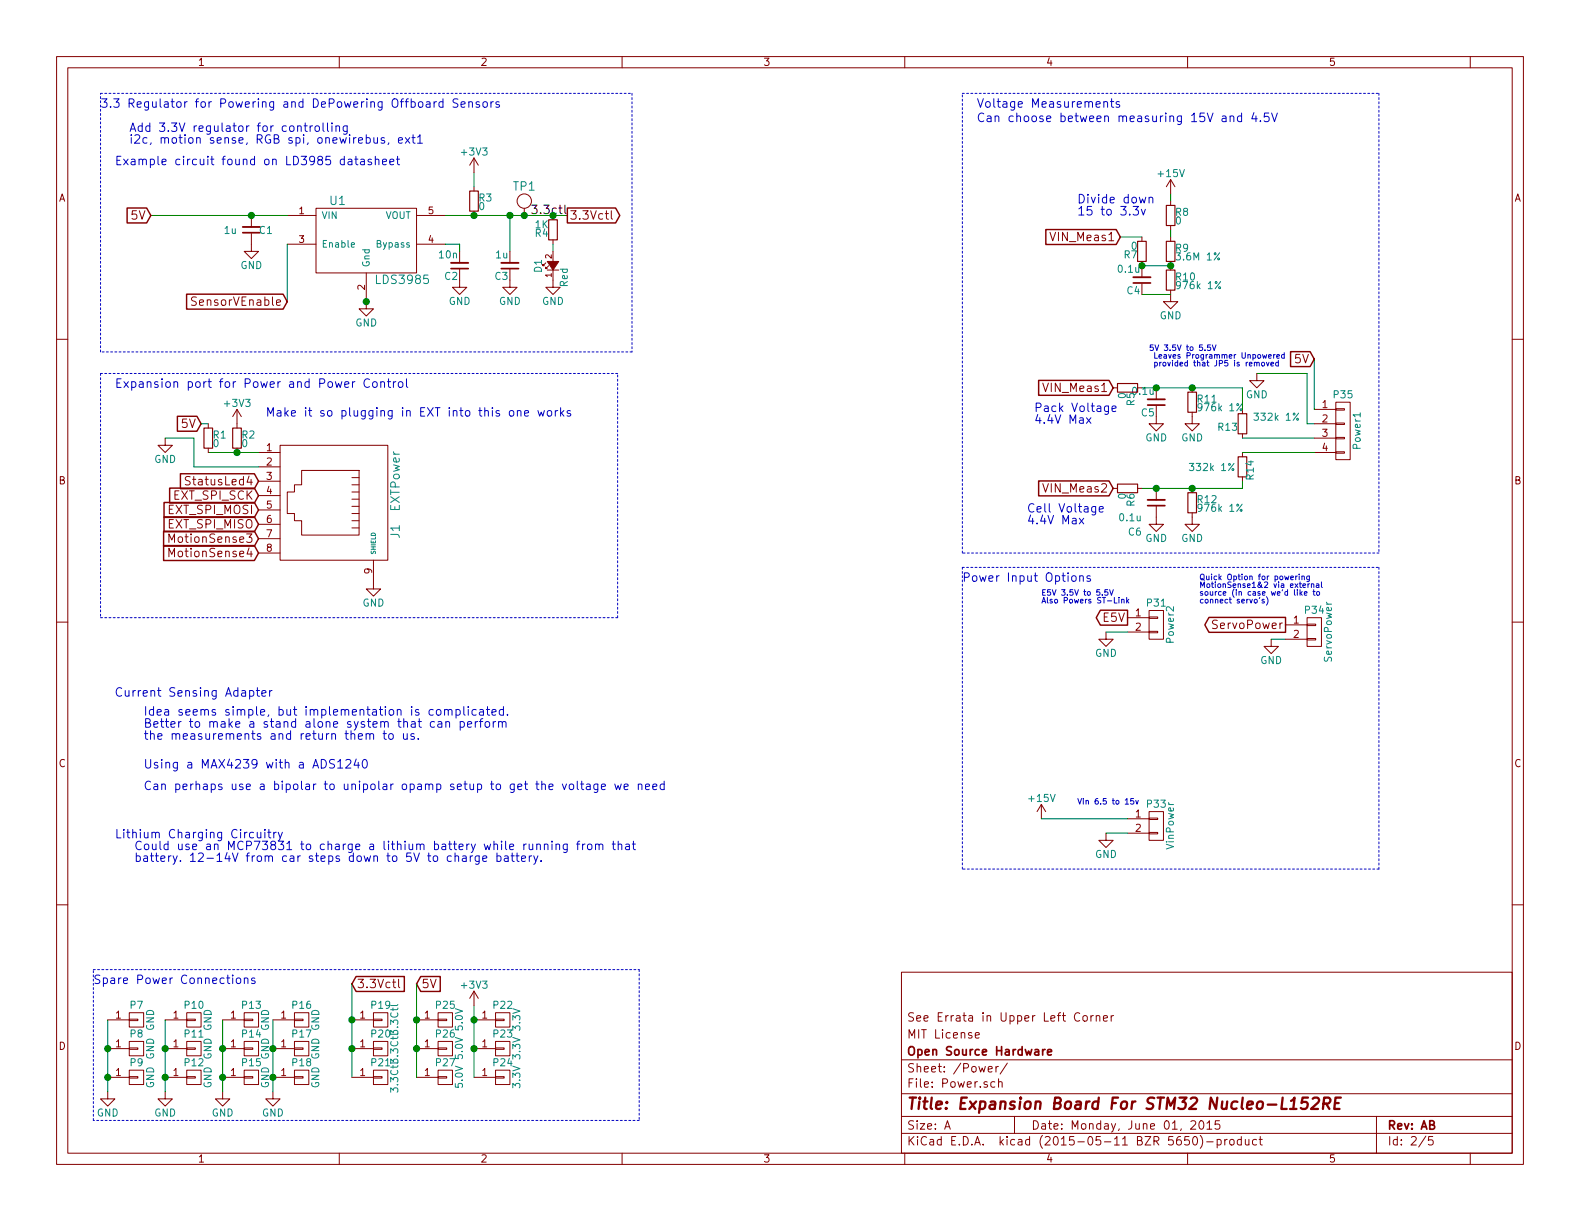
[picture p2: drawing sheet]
EESchema Schematic File Version 2
LIBS:power
LIBS:device
LIBS:transistors
LIBS:conn
LIBS:linear
LIBS:regul
LIBS:74xx
LIBS:cmos4000
LIBS:adc-dac
LIBS:memory
LIBS:xilinx
LIBS:special
LIBS:microcontrollers
LIBS:dsp
LIBS:microchip
LIBS:analog_switches
LIBS:motorola
LIBS:texas
LIBS:intel
LIBS:audio
LIBS:interface
LIBS:digital-audio
LIBS:philips
LIBS:display
LIBS:cypress
LIBS:siliconi
LIBS:opto
LIBS:atmel
LIBS:contrib
LIBS:valves
LIBS:dustin
LIBS:ProtoBoard-cache
EELAYER 25 0
EELAYER END
$Descr A 11000 8500
encoding utf-8
Sheet 2 5
Title "Expansion Board For STM32 Nucleo-L152RE"
Date "Monday, June 01, 2015"
Rev "AB"
Comp "Open Source Hardware"
Comment1 "MIT License"
Comment2 "See Errata in Upper Left Corner"
Comment3 ""
Comment4 ""
$EndDescr
$Comp
L LDS3985 U1
U 1 1
P 2550 1750
F 0 "U1" H 2350 2100 59  0000 C CNN
F 1 "LDS3985" H 2800 1550 59  0000 C CNN
F 2 "nucleo:SOT23-5L" H 2550 1750 59  0001 C CNN
F 3 "" H 2550 1750 59  0000 C CNN
F 4 "LDS3985M33R" H 2550 1750 60  0001 C CNN "MFG"
	1    2550 1750
	1    0    0    -1  
$EndComp
$Comp
L C_Small C2
U 1 1
P 3200 1850
F 0 "C2" H 3210 1920 50  0000 L CNN
F 1 "10n" H 3210 1770 50  0000 L CNN
F 2 "Capacitors_SMD:C_0603_HandSoldering" H 3200 1850 60  0001 C CNN
F 3 "" H 3200 1850 60  0001 C CNN
F 4 "GRM188R70J103KA01D" H 3200 1850 60  0001 C CNN "MFG"
	1    3200 1850
	-1   0    0    1   
$EndComp
$Comp
L C_Small C1
U 1 1
P 1750 1600
F 0 "C1" H 1600 1600 50  0000 L CNN
F 1 "1u" H 1850 1600 50  0000 L CNN
F 2 "Capacitors_SMD:C_0603_HandSoldering" H 1750 1600 60  0001 C CNN
F 3 "" H 1750 1600 60  0001 C CNN
F 4 "GRM188R61C105KA93D" H 1750 1600 60  0001 C CNN "MFG"
	1    1750 1600
	-1   0    0    1   
$EndComp
$Comp
L C_Small C3
U 1 1
P 3550 1850
F 0 "C3" H 3560 1920 50  0000 L CNN
F 1 "1u" H 3560 1770 50  0000 L CNN
F 2 "Capacitors_SMD:C_0603_HandSoldering" H 3550 1850 60  0001 C CNN
F 3 "" H 3550 1850 60  0001 C CNN
F 4 "GRM188R61C105KA93D" H 3550 1850 60  0001 C CNN "MFG"
	1    3550 1850
	-1   0    0    1   
$EndComp
$Comp
L GND #PWR03
U 1 1
P 2550 2100
F 0 "#PWR03" H 2550 1850 50  0001 C CNN
F 1 "GND" H 2550 1950 50  0000 C CNN
F 2 "" H 2550 2100 60  0000 C CNN
F 3 "" H 2550 2100 60  0000 C CNN
	1    2550 2100
	1    0    0    -1  
$EndComp
$Comp
L GND #PWR04
U 1 1
P 3200 1950
F 0 "#PWR04" H 3200 1700 50  0001 C CNN
F 1 "GND" H 3200 1800 50  0000 C CNN
F 2 "" H 3200 1950 60  0000 C CNN
F 3 "" H 3200 1950 60  0000 C CNN
	1    3200 1950
	1    0    0    -1  
$EndComp
$Comp
L GND #PWR05
U 1 1
P 3550 1950
F 0 "#PWR05" H 3550 1700 50  0001 C CNN
F 1 "GND" H 3550 1800 50  0000 C CNN
F 2 "" H 3550 1950 60  0000 C CNN
F 3 "" H 3550 1950 60  0000 C CNN
	1    3550 1950
	1    0    0    -1  
$EndComp
$Comp
L GND #PWR06
U 1 1
P 1750 1700
F 0 "#PWR06" H 1750 1450 50  0001 C CNN
F 1 "GND" H 1750 1550 50  0000 C CNN
F 2 "" H 1750 1700 60  0000 C CNN
F 3 "" H 1750 1700 60  0000 C CNN
	1    1750 1700
	1    0    0    -1  
$EndComp
Wire Wire Line
	1050 1500 2000 1500
Connection ~ 1750 1500
Wire Wire Line
	2000 1700 2000 2100
Wire Wire Line
	3100 1500 3950 1500
Connection ~ 3550 1500
Wire Wire Line
	3100 1700 3200 1700
Wire Wire Line
	3200 1700 3200 1750
Text Label 3950 1500 2    59   ~ 0
3.3ctl
Wire Wire Line
	3550 1750 3550 1500
Text Notes 900  1000 0    59   ~ 0
Add 3.3V regulator for controlling\ni2c, motion sense, RGB spi, onewirebus, ext1
$Comp
L CONN_01X02 P31
U 1 1
P 8050 4350
F 0 "P31" H 8050 4500 50  0000 C CNN
F 1 "Power2" V 8150 4350 50  0000 C CNN
F 2 "Pin_Headers:Pin_Header_Straight_1x02" H 8050 4350 60  0001 C CNN
F 3 "" H 8050 4350 60  0000 C CNN
	1    8050 4350
	1    0    0    -1  
$EndComp
$Comp
L R_Small R9
U 1 1
P 8150 1750
F 0 "R9" H 8180 1770 50  0000 L CNN
F 1 "3.6M 1%" H 8180 1710 50  0000 L CNN
F 2 "Resistors_SMD:R_0603_HandSoldering" H 8150 1750 60  0001 C CNN
F 3 "" H 8150 1750 60  0000 C CNN
F 4 "CRCW06033M60FKEA" H 16500 -4500 60  0001 C CNN "MFG"
	1    8150 1750
	1    0    0    -1  
$EndComp
$Comp
L R_Small R10
U 1 1
P 8150 1950
F 0 "R10" H 8180 1970 50  0000 L CNN
F 1 "976k 1%" H 8180 1910 50  0000 L CNN
F 2 "Resistors_SMD:R_0603_HandSoldering" H 8150 1950 60  0001 C CNN
F 3 "" H 8150 1950 60  0000 C CNN
F 4 "ERJ-3EKF9763V" H 16500 -4500 60  0001 C CNN "MFG"
	1    8150 1950
	1    0    0    -1  
$EndComp
Text Notes 6800 750  0    60   ~ 0
Voltage Measurements\n
$Comp
L GND #PWR07
U 1 1
P 8150 2050
F 0 "#PWR07" H 8150 1800 50  0001 C CNN
F 1 "GND" H 8150 1900 50  0000 C CNN
F 2 "" H 8150 2050 60  0000 C CNN
F 3 "" H 8150 2050 60  0000 C CNN
	1    8150 2050
	1    0    0    -1  
$EndComp
$Comp
L C_Small C4
U 1 1
P 7950 1950
F 0 "C4" H 7960 2020 50  0000 L CNN
F 1 "0.1u" H 7960 1870 50  0000 L CNN
F 2 "Capacitors_SMD:C_0603_HandSoldering" H 7950 1950 60  0001 C CNN
F 3 "http://www.digikey.com/product-detail/en/GRM188R71C104KA01D/490-1532-1-ND/587771" H 7950 1950 60  0001 C CNN
F 4 "490-1532-1-ND" H 7950 1950 60  0001 C CNN "Digikey Part Number"
F 5 "GRM188R71C104KA01D" H 16750 -4000 60  0001 C CNN "MFG"
	1    7950 1950
	-1   0    0    1   
$EndComp
Text Notes 7500 1500 0    60   ~ 0
Divide down\n15 to 3.3v
$Comp
L CONN_01X02 P33
U 1 1
P 8050 5750
F 0 "P33" H 8050 5900 50  0000 C CNN
F 1 "VinPower" V 8150 5750 50  0000 C CNN
F 2 "Pin_Headers:Pin_Header_Straight_1x02" H 8050 5750 60  0001 C CNN
F 3 "" H 8050 5750 60  0000 C CNN
	1    8050 5750
	1    0    0    -1  
$EndComp
$Comp
L GND #PWR08
U 1 1
P 7700 4400
F 0 "#PWR08" H 7700 4150 50  0001 C CNN
F 1 "GND" H 7700 4250 50  0000 C CNN
F 2 "" H 7700 4400 60  0000 C CNN
F 3 "" H 7700 4400 60  0000 C CNN
	1    7700 4400
	1    0    0    -1  
$EndComp
$Comp
L GND #PWR09
U 1 1
P 7700 5800
F 0 "#PWR09" H 7700 5550 50  0001 C CNN
F 1 "GND" H 7700 5650 50  0000 C CNN
F 2 "" H 7700 5800 60  0000 C CNN
F 3 "" H 7700 5800 60  0000 C CNN
	1    7700 5800
	1    0    0    -1  
$EndComp
Text Notes 7500 5600 0    39   ~ 0
Vin 6.5 to 15v
Text Notes 7250 4200 0    39   ~ 0
E5V 3.5V to 5.5V\nAlso Powers ST-Link
$Comp
L RJ45 J1
U 1 1
P 2250 3500
F 0 "J1" H 2450 4000 60  0000 C CNN
F 1 "EXTPower" H 2100 4000 60  0000 C CNN
F 2 "nucleo:RJ45_SMD" H 2250 3500 60  0001 C CNN
F 3 "http://www.digikey.com/product-detail/en/RJLSE4238101T/RJLSE4238101TTR-ND/1979556" H 2250 3500 60  0001 C CNN
F 4 "RJLSE4238101TTR-ND" H 2250 3500 60  0001 C CNN "Digikey Part Number"
F 5 "http://www.digikey.com/product-detail/en/RJLSE4238101T/RJLSE4238101TTR-ND/1979556" H 2250 3500 60  0001 C CNN "Digikey URL"
F 6 "RJLSE4238101T" H 10300 -4050 60  0001 C CNN "MFG"
	1    2250 3500
	0    1    1    0   
$EndComp
$Comp
L GND #PWR010
U 1 1
P 2600 4050
F 0 "#PWR010" H 2600 3800 50  0001 C CNN
F 1 "GND" H 2600 3900 50  0000 C CNN
F 2 "" H 2600 4050 60  0000 C CNN
F 3 "" H 2600 4050 60  0000 C CNN
	1    2600 4050
	1    0    0    -1  
$EndComp
$Comp
L GND #PWR011
U 1 1
P 1150 3050
F 0 "#PWR011" H 1150 2800 50  0001 C CNN
F 1 "GND" H 1150 2900 50  0000 C CNN
F 2 "" H 1150 3050 60  0000 C CNN
F 3 "" H 1150 3050 60  0000 C CNN
	1    1150 3050
	1    0    0    -1  
$EndComp
Text Notes 800  2700 0    60   ~ 0
Expansion port for Power and Power Control\n
$Comp
L +15V #PWR012
U 1 1
P 7250 5700
F 0 "#PWR012" H 7250 5550 50  0001 C CNN
F 1 "+15V" H 7250 5840 50  0000 C CNN
F 2 "" H 7250 5700 60  0000 C CNN
F 3 "" H 7250 5700 60  0000 C CNN
	1    7250 5700
	1    0    0    -1  
$EndComp
$Comp
L +15V #PWR013
U 1 1
P 8150 1350
F 0 "#PWR013" H 8150 1200 50  0001 C CNN
F 1 "+15V" H 8150 1490 50  0000 C CNN
F 2 "" H 8150 1350 60  0000 C CNN
F 3 "" H 8150 1350 60  0000 C CNN
	1    8150 1350
	1    0    0    -1  
$EndComp
$Comp
L R_Small R8
U 1 1
P 8150 1500
F 0 "R8" H 8180 1520 50  0000 L CNN
F 1 "0" H 8180 1460 50  0000 L CNN
F 2 "Resistors_SMD:R_0603_HandSoldering" H 8150 1500 60  0001 C CNN
F 3 "" H 8150 1500 60  0000 C CNN
F 4 "P0.0GCT-ND" H 8150 1500 60  0001 C CNN "Digikey Part Number"
F 5 "ERJ-3GEY0R00V" H 7800 -6150 60  0001 C CNN "MFG"
	1    8150 1500
	1    0    0    -1  
$EndComp
Wire Wire Line
	7700 4400 7850 4400
Wire Wire Line
	7850 5800 7700 5800
Text Notes 1850 2900 0    59   ~ 0
Make it so plugging in EXT into this one works
Wire Wire Line
	1450 3150 1800 3150
Wire Wire Line
	1800 3250 1350 3250
Wire Wire Line
	1350 3250 1350 3050
Wire Wire Line
	1350 3050 1150 3050
$Comp
L +3V3 #PWR014
U 1 1
P 1650 2950
F 0 "#PWR014" H 1650 2800 50  0001 C CNN
F 1 "+3V3" H 1650 3090 50  0000 C CNN
F 2 "" H 1650 2950 60  0000 C CNN
F 3 "" H 1650 2950 60  0000 C CNN
	1    1650 2950
	1    0    0    -1  
$EndComp
$Comp
L R_Small R1
U 1 1
P 1450 3050
F 0 "R1" H 1480 3070 50  0000 L CNN
F 1 "0" H 1480 3010 50  0000 L CNN
F 2 "Resistors_SMD:R_0603_HandSoldering" H 1450 3050 60  0001 C CNN
F 3 "" H 1450 3050 60  0000 C CNN
F 4 "P0.0GCT-ND" H 1450 3050 60  0001 C CNN "Digikey Part Number"
F 5 "ERJ-3GEY0R00V" H -650 -200 60  0001 C CNN "MFG"
	1    1450 3050
	1    0    0    -1  
$EndComp
$Comp
L R_Small R2
U 1 1
P 1650 3050
F 0 "R2" H 1680 3070 50  0000 L CNN
F 1 "0" H 1680 3010 50  0000 L CNN
F 2 "Resistors_SMD:R_0603_HandSoldering" H 1650 3050 60  0001 C CNN
F 3 "" H 1650 3050 60  0000 C CNN
F 4 "P0.0GCT-ND" H 1650 3050 60  0001 C CNN "Digikey Part Number"
F 5 "ERJ-3GEY0R00V" H -450 -200 60  0001 C CNN "MFG"
	1    1650 3050
	1    0    0    -1  
$EndComp
Text Notes 8000 2550 0    39   ~ 0
5V 3.5V to 5.5V\n Leaves Programmer Unpowered\n provided that JP5 is removed
Wire Wire Line
	7950 2050 8150 2050
Wire Wire Line
	8150 1600 8150 1650
Wire Wire Line
	8150 1350 8150 1400
$Comp
L CONN_01X04 P35
U 1 1
P 9350 3000
F 0 "P35" H 9350 3250 50  0000 C CNN
F 1 "Power1" V 9450 3000 50  0000 C CNN
F 2 "Pin_Headers:Pin_Header_Straight_1x04" H 9350 3000 60  0001 C CNN
F 3 "" H 9350 3000 60  0000 C CNN
	1    9350 3000
	1    0    0    -1  
$EndComp
$Comp
L R_Small R7
U 1 1
P 7950 1750
F 0 "R7" H 7980 1770 50  0000 L CNN
F 1 "0" H 7980 1710 50  0000 L CNN
F 2 "Resistors_SMD:R_0603_HandSoldering" H 7950 1750 60  0001 C CNN
F 3 "" H 7950 1750 60  0000 C CNN
F 4 "P0.0GCT-ND" H 7950 1750 60  0001 C CNN "Digikey Part Number"
F 5 "ERJ-3GEY0R00V" H 7600 -5900 60  0001 C CNN "MFG"
	1    7950 1750
	-1   0    0    1   
$EndComp
$Comp
L C_Small C5
U 1 1
P 8050 2800
F 0 "C5" H 8060 2870 50  0000 L CNN
F 1 "0.1u" H 8060 2720 50  0000 L CNN
F 2 "Capacitors_SMD:C_0603_HandSoldering" H 8050 2800 60  0001 C CNN
F 3 "http://www.digikey.com/product-detail/en/GRM188R71C104KA01D/490-1532-1-ND/587771" H 8050 2800 60  0001 C CNN
F 4 "490-1532-1-ND" H 8050 2800 60  0001 C CNN "Digikey Part Number"
F 5 "GRM188R71C104KA01D" H 16850 -3150 60  0001 C CNN "MFG"
	1    8050 2800
	-1   0    0    1   
$EndComp
$Comp
L C_Small C6
U 1 1
P 8050 3500
F 0 "C6" H 8150 3700 50  0000 L CNN
F 1 "0.1u" H 8150 3600 50  0000 L CNN
F 2 "Capacitors_SMD:C_0603_HandSoldering" H 8050 3500 60  0001 C CNN
F 3 "http://www.digikey.com/product-detail/en/GRM188R71C104KA01D/490-1532-1-ND/587771" H 8050 3500 60  0001 C CNN
F 4 "490-1532-1-ND" H 8050 3500 60  0001 C CNN "Digikey Part Number"
F 5 "GRM188R71C104KA01D" H 16850 -2450 60  0001 C CNN "MFG"
	1    8050 3500
	-1   0    0    1   
$EndComp
$Comp
L GND #PWR015
U 1 1
P 8750 2600
F 0 "#PWR015" H 8750 2350 50  0001 C CNN
F 1 "GND" H 8750 2450 50  0000 C CNN
F 2 "" H 8750 2600 60  0000 C CNN
F 3 "" H 8750 2600 60  0000 C CNN
	1    8750 2600
	1    0    0    -1  
$EndComp
$Comp
L R_Small R5
U 1 1
P 7850 2700
F 0 "R5" H 7880 2720 50  0000 L CNN
F 1 "0" H 7880 2660 50  0000 L CNN
F 2 "Resistors_SMD:R_0603_HandSoldering" H 7850 2700 60  0001 C CNN
F 3 "" H 7850 2700 60  0000 C CNN
F 4 "P0.0GCT-ND" H 7850 2700 60  0001 C CNN "Digikey Part Number"
F 5 "ERJ-3GEY0R00V" H 7500 -4950 60  0001 C CNN "MFG"
	1    7850 2700
	0    1    1    0   
$EndComp
$Comp
L R_Small R6
U 1 1
P 7850 3400
F 0 "R6" H 7880 3420 50  0000 L CNN
F 1 "0" H 7880 3360 50  0000 L CNN
F 2 "Resistors_SMD:R_0603_HandSoldering" H 7850 3400 60  0001 C CNN
F 3 "" H 7850 3400 60  0000 C CNN
F 4 "P0.0GCT-ND" H 7850 3400 60  0001 C CNN "Digikey Part Number"
F 5 "ERJ-3GEY0R00V" H 7500 -4250 60  0001 C CNN "MFG"
	1    7850 3400
	0    1    1    0   
$EndComp
Text Notes 7150 3650 0    59   ~ 0
Cell Voltage\n4.4V Max
Text Notes 7200 2950 0    59   ~ 0
Pack Voltage\n4.4V Max
Wire Wire Line
	9150 2500 9150 2850
Wire Wire Line
	9150 2950 9100 2950
Wire Wire Line
	9100 2950 9100 2600
Wire Wire Line
	9100 2600 8750 2600
$Comp
L R_Small R14
U 1 1
P 8650 3250
F 0 "R14" V 8600 3200 50  0000 L CNN
F 1 "332k 1%" H 8700 3250 50  0000 L CNN
F 2 "Resistors_SMD:R_0603_HandSoldering" H 8650 3250 60  0001 C CNN
F 3 "" H 8650 3250 60  0000 C CNN
F 4 "ERJ-3EKF3323V" H 17000 -3000 60  0001 C CNN "MFG"
	1    8650 3250
	-1   0    0    1   
$EndComp
$Comp
L R_Small R12
U 1 1
P 8300 3500
F 0 "R12" H 8330 3520 50  0000 L CNN
F 1 "976k 1%" H 8330 3460 50  0000 L CNN
F 2 "Resistors_SMD:R_0603_HandSoldering" H 8300 3500 60  0001 C CNN
F 3 "" H 8300 3500 60  0000 C CNN
F 4 "ERJ-3EKF9763V" H 16650 -2950 60  0001 C CNN "MFG"
	1    8300 3500
	1    0    0    -1  
$EndComp
$Comp
L R_Small R13
U 1 1
P 8650 2950
F 0 "R13" H 8680 2970 50  0000 L CNN
F 1 "332k 1%" H 8250 2900 50  0000 L CNN
F 2 "Resistors_SMD:R_0603_HandSoldering" H 8650 2950 60  0001 C CNN
F 3 "" H 8650 2950 60  0000 C CNN
F 4 "ERJ-3EKF3323V" H 17000 -3300 60  0001 C CNN "MFG"
	1    8650 2950
	-1   0    0    1   
$EndComp
$Comp
L R_Small R11
U 1 1
P 8300 2800
F 0 "R11" H 8330 2820 50  0000 L CNN
F 1 "976k 1%" H 8330 2760 50  0000 L CNN
F 2 "Resistors_SMD:R_0603_HandSoldering" H 8300 2800 60  0001 C CNN
F 3 "" H 8300 2800 60  0000 C CNN
F 4 "ERJ-3EKF9763V" H 16650 -3650 60  0001 C CNN "MFG"
	1    8300 2800
	1    0    0    -1  
$EndComp
$Comp
L GND #PWR016
U 1 1
P 8300 2900
F 0 "#PWR016" H 8300 2650 50  0001 C CNN
F 1 "GND" H 8300 2750 50  0000 C CNN
F 2 "" H 8300 2900 60  0000 C CNN
F 3 "" H 8300 2900 60  0000 C CNN
	1    8300 2900
	1    0    0    -1  
$EndComp
$Comp
L GND #PWR017
U 1 1
P 8300 3600
F 0 "#PWR017" H 8300 3350 50  0001 C CNN
F 1 "GND" H 8300 3450 50  0000 C CNN
F 2 "" H 8300 3600 60  0000 C CNN
F 3 "" H 8300 3600 60  0000 C CNN
	1    8300 3600
	1    0    0    -1  
$EndComp
Wire Wire Line
	7950 2700 8650 2700
Connection ~ 8050 2700
Wire Wire Line
	7950 3400 8650 3400
Connection ~ 8050 3400
$Comp
L GND #PWR018
U 1 1
P 8050 3600
F 0 "#PWR018" H 8050 3350 50  0001 C CNN
F 1 "GND" H 8050 3450 50  0000 C CNN
F 2 "" H 8050 3600 60  0000 C CNN
F 3 "" H 8050 3600 60  0000 C CNN
	1    8050 3600
	1    0    0    -1  
$EndComp
$Comp
L GND #PWR019
U 1 1
P 8050 2900
F 0 "#PWR019" H 8050 2650 50  0001 C CNN
F 1 "GND" H 8050 2750 50  0000 C CNN
F 2 "" H 8050 2900 60  0000 C CNN
F 3 "" H 8050 2900 60  0000 C CNN
	1    8050 2900
	1    0    0    -1  
$EndComp
Wire Wire Line
	7950 1850 8150 1850
Connection ~ 7950 1850
Connection ~ 8150 1850
Wire Wire Line
	9150 3050 8650 3050
Wire Wire Line
	8650 2700 8650 2850
Wire Wire Line
	8650 3150 9150 3150
Connection ~ 8300 2700
Connection ~ 8300 3400
Wire Wire Line
	8650 3400 8650 3350
Text Notes 6800 850  0    60   ~ 0
Can choose between measuring 15V and 4.5V\n
Text Notes 1900 4850 2    60   ~ 0
Current Sensing Adapter
Text Notes 1000 5150 0    60   ~ 0
Idea seems simple, but implementation is complicated.\nBetter to make a stand alone system that can perform\nthe measurements and return them to us.
Text Notes 1000 5350 0    60   ~ 0
Using a MAX4239 with a ADS1240
Text GLabel 1800 3750 0    59   Input ~ 0
MotionSense3
Text GLabel 1800 3850 0    59   Input ~ 0
MotionSense4
Text GLabel 1800 3350 0    59   Input ~ 0
StatusLed4
Text GLabel 1800 3450 0    59   Input ~ 0
EXT_SPI_SCK
Text GLabel 1800 3550 0    59   Input ~ 0
EXT_SPI_MOSI
Text GLabel 1800 3650 0    59   Input ~ 0
EXT_SPI_MISO
Text GLabel 7850 4300 0    59   Output ~ 0
E5V
Text GLabel 7750 2700 0    59   Input ~ 0
VIN_Meas1
Text GLabel 7750 3400 0    59   Input ~ 0
VIN_Meas2
Text GLabel 7800 1650 0    59   Input ~ 0
VIN_Meas1
Wire Wire Line
	7800 1650 7950 1650
Text GLabel 9150 2500 0    59   Input ~ 0
5V
Text GLabel 1050 1500 0    59   Input ~ 0
5V
Text GLabel 2000 2100 0    59   Input ~ 0
SensorVEnable
Text GLabel 3950 1500 2    59   Output ~ 0
3.3Vctl
Connection ~ 1650 3150
$Comp
L R_Small R3
U 1 1
P 3300 1400
F 0 "R3" H 3330 1420 50  0000 L CNN
F 1 "0" H 3330 1360 50  0000 L CNN
F 2 "Resistors_SMD:R_0603_HandSoldering" H 3300 1400 60  0001 C CNN
F 3 "" H 3300 1400 60  0000 C CNN
F 4 "P0.0GCT-ND" H 3300 1400 60  0001 C CNN "Digikey Part Number"
F 5 "ERJ-3GEY0R00V" H 1200 -1850 60  0001 C CNN "MFG"
	1    3300 1400
	1    0    0    -1  
$EndComp
Wire Wire Line
	3300 1300 3300 1200
$Comp
L +3V3 #PWR020
U 1 1
P 3300 1200
F 0 "#PWR020" H 3300 1050 50  0001 C CNN
F 1 "+3V3" H 3300 1340 50  0000 C CNN
F 2 "" H 3300 1200 60  0000 C CNN
F 3 "" H 3300 1200 60  0000 C CNN
	1    3300 1200
	1    0    0    -1  
$EndComp
Text GLabel 1400 2950 0    59   Input ~ 0
5V
Wire Wire Line
	1400 2950 1450 2950
Wire Wire Line
	7250 5700 7850 5700
Connection ~ 3300 1500
Connection ~ 2550 2100
Wire Notes Line
	6700 650  9600 650 
Wire Notes Line
	9600 650  9600 3850
Wire Notes Line
	9600 3850 6700 3850
Text Notes 700  750  0    59   ~ 0
3.3 Regulator for Powering and DePowering Offboard Sensors
Wire Notes Line
	700  650  4400 650 
Wire Notes Line
	4400 650  4400 2450
Wire Notes Line
	4400 2450 700  2450
Wire Notes Line
	700  2450 700  650 
Text Notes 6700 4050 0    59   ~ 0
Power Input Options
Wire Notes Line
	6700 3950 9600 3950
Wire Notes Line
	9600 3950 9600 6050
Wire Notes Line
	9600 6050 6700 6050
Wire Notes Line
	6700 6050 6700 3950
Wire Notes Line
	700  2600 700  4300
Wire Notes Line
	700  4300 4300 4300
Wire Notes Line
	4300 4300 4300 2600
Wire Notes Line
	4300 2600 700  2600
$Comp
L GND #PWR021
U 1 1
P 8850 4450
F 0 "#PWR021" H 8850 4200 50  0001 C CNN
F 1 "GND" H 8850 4300 50  0000 C CNN
F 2 "" H 8850 4450 60  0000 C CNN
F 3 "" H 8850 4450 60  0000 C CNN
	1    8850 4450
	1    0    0    -1  
$EndComp
Wire Wire Line
	8950 4450 8850 4450
$Comp
L CONN_01X02 P34
U 1 1
P 9150 4400
F 0 "P34" H 9150 4550 50  0000 C CNN
F 1 "ServoPower" V 9250 4400 50  0000 C CNN
F 2 "Pin_Headers:Pin_Header_Straight_1x02" H 9150 4400 60  0001 C CNN
F 3 "" H 9150 4400 60  0000 C CNN
	1    9150 4400
	1    0    0    -1  
$EndComp
Text GLabel 8950 4350 0    59   Output ~ 0
ServoPower
Text Notes 8350 4200 0    39   ~ 0
Quick Option for powering \nMotionSense1&2 via external \nsource (in case we'd like to \nconnect servo's)
Text Notes 800  6000 0    59   ~ 0
Lithium Charging Circuitry\n   Could use an MCP73831 to charge a lithium battery while running from that\n   battery. 12-14V from car steps down to 5V to charge battery.
Text Notes 1000 5500 0    59   ~ 0
Can perhaps use a bipolar to unipolar opamp setup to get the voltage we need
$Comp
L Led_Small D1
U 1 1
P 3850 1850
F 0 "D1" H 3800 1950 50  0000 L CNN
F 1 "Red" H 3700 1770 50  0000 L CNN
F 2 "nucleo:LED_0603_Standard" V 3850 1850 60  0001 C CNN
F 3 "http://optoelectronics.liteon.com/upload/download/DS22-2000-223/S_110_LTST-C191KRKT.pdf" V 3850 1850 60  0001 C CNN
F 4 "160-1447-1-ND" H 3850 1850 60  0001 C CNN "Digikey Part Number"
F 5 "http://www.digikey.com/product-detail/en/LTST-C191KRKT/160-1447-1-ND/386836" H 3850 1850 60  0001 C CNN "Digikey URL"
F 6 "LTST-C191KRKT" H 5150 900 60  0001 C CNN "MFG"
	1    3850 1850
	0    -1   -1   0   
$EndComp
$Comp
L R_Small R4
U 1 1
P 3850 1600
F 0 "R4" H 3880 1620 50  0000 L CNN
F 1 "1K" H 3880 1560 50  0000 L CNN
F 2 "Resistors_SMD:R_0603_HandSoldering" H 3850 1600 60  0001 C CNN
F 3 "" H 3850 1600 60  0000 C CNN
F 4 "P1.0KGCT-ND" H 3850 1600 60  0001 C CNN "Digikey Part Number"
F 5 "ERJ-3GEYJ102V" H 5450 650 60  0001 C CNN "MFG"
	1    3850 1600
	-1   0    0    1   
$EndComp
Wire Wire Line
	3850 1750 3850 1700
$Comp
L GND #PWR022
U 1 1
P 3850 1950
F 0 "#PWR022" H 3850 1700 50  0001 C CNN
F 1 "GND" H 3850 1800 50  0000 C CNN
F 2 "" H 3850 1950 60  0000 C CNN
F 3 "" H 3850 1950 60  0000 C CNN
	1    3850 1950
	1    0    0    -1  
$EndComp
$Comp
L tp TP1
U 1 1
P 3650 1400
F 0 "TP1" H 3650 1500 59  0000 C CNN
F 1 "tp" H 3750 1400 59  0001 C CNN
F 2 "nucleo:TestPoint_1mm" H 3650 1400 59  0001 C CNN
F 3 "" H 3650 1400 59  0000 C CNN
	1    3650 1400
	1    0    0    -1  
$EndComp
$Comp
L CONN_01X01 P7
U 1 1
P 950 7100
F 0 "P7" H 950 7200 50  0000 C CNN
F 1 "GND" V 1050 7100 50  0000 C CNN
F 2 "Pin_Headers:Pin_Header_Straight_1x01" H 950 7100 60  0001 C CNN
F 3 "" H 950 7100 60  0000 C CNN
	1    950  7100
	1    0    0    -1  
$EndComp
$Comp
L CONN_01X01 P8
U 1 1
P 950 7300
F 0 "P8" H 950 7400 50  0000 C CNN
F 1 "GND" V 1050 7300 50  0000 C CNN
F 2 "Pin_Headers:Pin_Header_Straight_1x01" H 950 7300 60  0001 C CNN
F 3 "" H 950 7300 60  0000 C CNN
	1    950  7300
	1    0    0    -1  
$EndComp
$Comp
L CONN_01X01 P9
U 1 1
P 950 7500
F 0 "P9" H 950 7600 50  0000 C CNN
F 1 "GND" V 1050 7500 50  0000 C CNN
F 2 "Pin_Headers:Pin_Header_Straight_1x01" H 950 7500 60  0001 C CNN
F 3 "" H 950 7500 60  0000 C CNN
	1    950  7500
	1    0    0    -1  
$EndComp
$Comp
L CONN_01X01 P13
U 1 1
P 1750 7100
F 0 "P13" H 1750 7200 50  0000 C CNN
F 1 "GND" V 1850 7100 50  0000 C CNN
F 2 "Pin_Headers:Pin_Header_Straight_1x01" H 1750 7100 60  0001 C CNN
F 3 "" H 1750 7100 60  0000 C CNN
	1    1750 7100
	1    0    0    -1  
$EndComp
$Comp
L CONN_01X01 P14
U 1 1
P 1750 7300
F 0 "P14" H 1750 7400 50  0000 C CNN
F 1 "GND" V 1850 7300 50  0000 C CNN
F 2 "Pin_Headers:Pin_Header_Straight_1x01" H 1750 7300 60  0001 C CNN
F 3 "" H 1750 7300 60  0000 C CNN
	1    1750 7300
	1    0    0    -1  
$EndComp
$Comp
L CONN_01X01 P15
U 1 1
P 1750 7500
F 0 "P15" H 1750 7600 50  0000 C CNN
F 1 "GND" V 1850 7500 50  0000 C CNN
F 2 "Pin_Headers:Pin_Header_Straight_1x01" H 1750 7500 60  0001 C CNN
F 3 "" H 1750 7500 60  0000 C CNN
	1    1750 7500
	1    0    0    -1  
$EndComp
$Comp
L CONN_01X01 P16
U 1 1
P 2100 7100
F 0 "P16" H 2100 7200 50  0000 C CNN
F 1 "GND" V 2200 7100 50  0000 C CNN
F 2 "Pin_Headers:Pin_Header_Straight_1x01" H 2100 7100 60  0001 C CNN
F 3 "" H 2100 7100 60  0000 C CNN
	1    2100 7100
	1    0    0    -1  
$EndComp
$Comp
L CONN_01X01 P17
U 1 1
P 2100 7300
F 0 "P17" H 2100 7400 50  0000 C CNN
F 1 "GND" V 2200 7300 50  0000 C CNN
F 2 "Pin_Headers:Pin_Header_Straight_1x01" H 2100 7300 60  0001 C CNN
F 3 "" H 2100 7300 60  0000 C CNN
	1    2100 7300
	1    0    0    -1  
$EndComp
$Comp
L CONN_01X01 P18
U 1 1
P 2100 7500
F 0 "P18" H 2100 7600 50  0000 C CNN
F 1 "GND" V 2200 7500 50  0000 C CNN
F 2 "Pin_Headers:Pin_Header_Straight_1x01" H 2100 7500 60  0001 C CNN
F 3 "" H 2100 7500 60  0000 C CNN
	1    2100 7500
	1    0    0    -1  
$EndComp
$Comp
L CONN_01X01 P19
U 1 1
P 2650 7100
F 0 "P19" H 2650 7200 50  0000 C CNN
F 1 "3.3Ctl" V 2750 7100 50  0000 C CNN
F 2 "Pin_Headers:Pin_Header_Straight_1x01" H 2650 7100 60  0001 C CNN
F 3 "" H 2650 7100 60  0000 C CNN
	1    2650 7100
	1    0    0    -1  
$EndComp
$Comp
L CONN_01X01 P20
U 1 1
P 2650 7300
F 0 "P20" H 2650 7400 50  0000 C CNN
F 1 "3.3Ctl" V 2750 7300 50  0000 C CNN
F 2 "Pin_Headers:Pin_Header_Straight_1x01" H 2650 7300 60  0001 C CNN
F 3 "" H 2650 7300 60  0000 C CNN
	1    2650 7300
	1    0    0    -1  
$EndComp
$Comp
L CONN_01X01 P21
U 1 1
P 2650 7500
F 0 "P21" H 2650 7600 50  0000 C CNN
F 1 "3.3Ctl" V 2750 7500 50  0000 C CNN
F 2 "Pin_Headers:Pin_Header_Straight_1x01" H 2650 7500 60  0001 C CNN
F 3 "" H 2650 7500 60  0000 C CNN
	1    2650 7500
	1    0    0    -1  
$EndComp
$Comp
L CONN_01X01 P25
U 1 1
P 3100 7100
F 0 "P25" H 3100 7200 50  0000 C CNN
F 1 "5.0V" V 3200 7100 50  0000 C CNN
F 2 "Pin_Headers:Pin_Header_Straight_1x01" H 3100 7100 60  0001 C CNN
F 3 "" H 3100 7100 60  0000 C CNN
	1    3100 7100
	1    0    0    -1  
$EndComp
$Comp
L CONN_01X01 P26
U 1 1
P 3100 7300
F 0 "P26" H 3100 7400 50  0000 C CNN
F 1 "5.0V" V 3200 7300 50  0000 C CNN
F 2 "Pin_Headers:Pin_Header_Straight_1x01" H 3100 7300 60  0001 C CNN
F 3 "" H 3100 7300 60  0000 C CNN
	1    3100 7300
	1    0    0    -1  
$EndComp
$Comp
L CONN_01X01 P27
U 1 1
P 3100 7500
F 0 "P27" H 3100 7600 50  0000 C CNN
F 1 "5.0V" V 3200 7500 50  0000 C CNN
F 2 "Pin_Headers:Pin_Header_Straight_1x01" H 3100 7500 60  0001 C CNN
F 3 "" H 3100 7500 60  0000 C CNN
	1    3100 7500
	1    0    0    -1  
$EndComp
$Comp
L GND #PWR023
U 1 1
P 750 7600
F 0 "#PWR023" H 750 7350 50  0001 C CNN
F 1 "GND" H 750 7450 50  0000 C CNN
F 2 "" H 750 7600 60  0000 C CNN
F 3 "" H 750 7600 60  0000 C CNN
	1    750  7600
	1    0    0    -1  
$EndComp
$Comp
L GND #PWR024
U 1 1
P 1550 7600
F 0 "#PWR024" H 1550 7350 50  0001 C CNN
F 1 "GND" H 1550 7450 50  0000 C CNN
F 2 "" H 1550 7600 60  0000 C CNN
F 3 "" H 1550 7600 60  0000 C CNN
	1    1550 7600
	1    0    0    -1  
$EndComp
$Comp
L GND #PWR025
U 1 1
P 1900 7600
F 0 "#PWR025" H 1900 7350 50  0001 C CNN
F 1 "GND" H 1900 7450 50  0000 C CNN
F 2 "" H 1900 7600 60  0000 C CNN
F 3 "" H 1900 7600 60  0000 C CNN
	1    1900 7600
	1    0    0    -1  
$EndComp
Text GLabel 2900 6850 2    59   Input ~ 0
5V
$Comp
L +3V3 #PWR026
U 1 1
P 3300 7000
F 0 "#PWR026" H 3300 6850 50  0001 C CNN
F 1 "+3V3" H 3300 7140 50  0000 C CNN
F 2 "" H 3300 7000 60  0000 C CNN
F 3 "" H 3300 7000 60  0000 C CNN
	1    3300 7000
	1    0    0    -1  
$EndComp
Text GLabel 2450 6850 2    59   Input ~ 0
3.3Vctl
$Comp
L CONN_01X01 P22
U 1 1
P 3500 7100
F 0 "P22" H 3500 7200 50  0000 C CNN
F 1 "3.3V" V 3600 7100 50  0000 C CNN
F 2 "Pin_Headers:Pin_Header_Straight_1x01" H 3500 7100 60  0001 C CNN
F 3 "" H 3500 7100 60  0000 C CNN
	1    3500 7100
	1    0    0    -1  
$EndComp
$Comp
L CONN_01X01 P23
U 1 1
P 3500 7300
F 0 "P23" H 3500 7400 50  0000 C CNN
F 1 "3.3V" V 3600 7300 50  0000 C CNN
F 2 "Pin_Headers:Pin_Header_Straight_1x01" H 3500 7300 60  0001 C CNN
F 3 "" H 3500 7300 60  0000 C CNN
	1    3500 7300
	1    0    0    -1  
$EndComp
$Comp
L CONN_01X01 P24
U 1 1
P 3500 7500
F 0 "P24" H 3500 7600 50  0000 C CNN
F 1 "3.3V" V 3600 7500 50  0000 C CNN
F 2 "Pin_Headers:Pin_Header_Straight_1x01" H 3500 7500 60  0001 C CNN
F 3 "" H 3500 7500 60  0000 C CNN
	1    3500 7500
	1    0    0    -1  
$EndComp
Wire Wire Line
	3300 7000 3300 7500
Connection ~ 3300 7100
Connection ~ 3300 7300
Wire Wire Line
	2450 6850 2450 7500
Connection ~ 2450 7300
Connection ~ 2450 7100
Wire Wire Line
	2900 6850 2900 7500
Connection ~ 2900 7100
Connection ~ 2900 7300
Wire Wire Line
	1900 7100 1900 7600
Connection ~ 1900 7300
Connection ~ 1900 7500
Wire Wire Line
	1550 7100 1550 7600
Connection ~ 1550 7300
Connection ~ 1550 7500
Wire Wire Line
	750  7100 750  7600
Connection ~ 750  7300
Connection ~ 750  7500
$Comp
L CONN_01X01 P10
U 1 1
P 1350 7100
F 0 "P10" H 1350 7200 50  0000 C CNN
F 1 "GND" V 1450 7100 50  0000 C CNN
F 2 "Pin_Headers:Pin_Header_Straight_1x01" H 1350 7100 60  0001 C CNN
F 3 "" H 1350 7100 60  0000 C CNN
	1    1350 7100
	1    0    0    -1  
$EndComp
$Comp
L CONN_01X01 P11
U 1 1
P 1350 7300
F 0 "P11" H 1350 7400 50  0000 C CNN
F 1 "GND" V 1450 7300 50  0000 C CNN
F 2 "Pin_Headers:Pin_Header_Straight_1x01" H 1350 7300 60  0001 C CNN
F 3 "" H 1350 7300 60  0000 C CNN
	1    1350 7300
	1    0    0    -1  
$EndComp
$Comp
L CONN_01X01 P12
U 1 1
P 1350 7500
F 0 "P12" H 1350 7600 50  0000 C CNN
F 1 "GND" V 1450 7500 50  0000 C CNN
F 2 "Pin_Headers:Pin_Header_Straight_1x01" H 1350 7500 60  0001 C CNN
F 3 "" H 1350 7500 60  0000 C CNN
	1    1350 7500
	1    0    0    -1  
$EndComp
$Comp
L GND #PWR027
U 1 1
P 1150 7600
F 0 "#PWR027" H 1150 7350 50  0001 C CNN
F 1 "GND" H 1150 7450 50  0000 C CNN
F 2 "" H 1150 7600 60  0000 C CNN
F 3 "" H 1150 7600 60  0000 C CNN
	1    1150 7600
	1    0    0    -1  
$EndComp
Wire Wire Line
	1150 7100 1150 7600
Connection ~ 1150 7300
Connection ~ 1150 7500
Connection ~ 3650 1500
Connection ~ 3850 1500
Text Notes 650  6850 0    59   ~ 0
Spare Power Connections
Wire Notes Line
	650  6750 4450 6750
Wire Notes Line
	4450 6750 4450 7800
Wire Notes Line
	4450 7800 650  7800
Wire Notes Line
	650  7800 650  6750
Wire Notes Line
	6700 3850 6700 650 
Text Notes 800  1150 0    59   ~ 0
Example circuit found on LD3985 datasheet
$EndSCHEMATC
